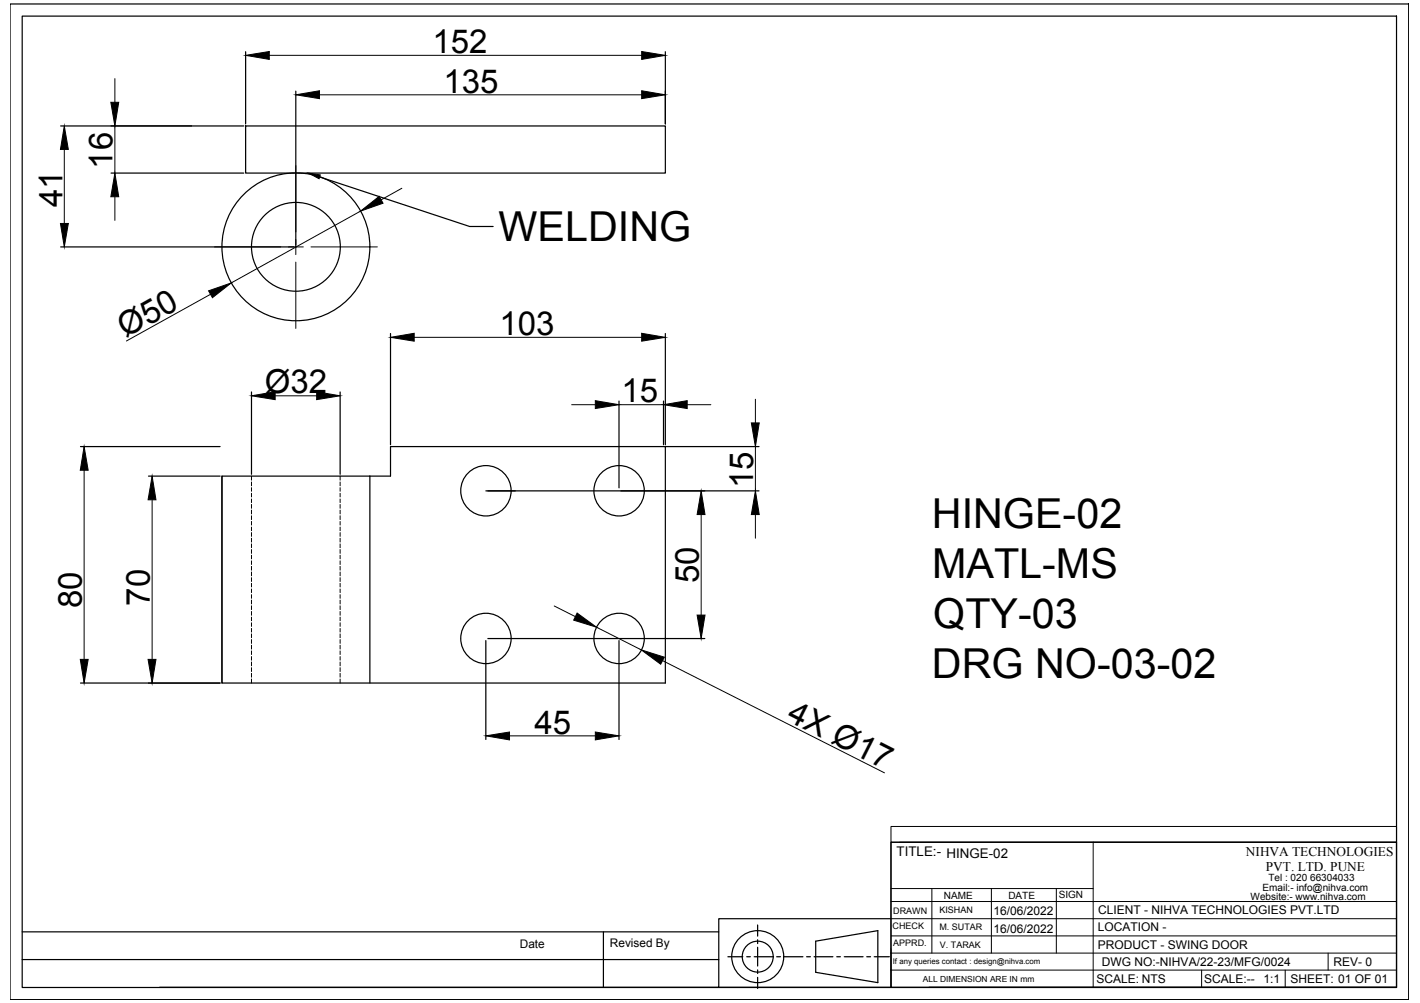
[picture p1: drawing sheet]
<svg xmlns="http://www.w3.org/2000/svg" width="297mm" height="210mm" viewBox="0 0 297 210" stroke-linecap="round" stroke-linejoin="round" font-family="sans-serif">
<!-- layer: 0 -->
<g fill="none" stroke="#000" stroke-width=".25">
<path d="M2.1 .8h292.6v208.4h-292.6zM4.6 3.4h287.5v203.3h-287.5zM51.4 10.8v15.1M61.9 19.1v32.2M139.2 10.8v15.1M12.7 26.4h38.3M23.2 36.2h27.8M51.4 26.4h87.8v9.8h-87.8zM66.9 37l31.3 10.4h5M12.7 51.7h48.8M81.7 69.8v23.3M139.2 69.8v23.3"/>
<path d="M16.8 93.5h29.2M31.1 99.6h14.9M46.4 99.6h35.3v-6.1h57.5v49.4h-92.8zM46.4 99.6v43.3M52.6 82v17.3M71.1 82v17.3M77.4 99.6v43.3M129.5 83.9v18.2M138.8 83.9v9.2M139.2 93.5h19.6M101.6 102.7h57.2M101.6 134.1v20.7"/>
<path d="M102.1 133.6h45.3M129.5 134.1v20.7M16.8 142.9h29.2M186.4 176.3h105.7v30.3h-105.7zM4.6 195h145.8M126.2 195v11.7M158.5 193.6v2.3M158.5 196.7v.8M158.5 198.2v4M170.6 197l13-2.2v10.8l-13-2.1zM186.4 192.3h-36v14.3h-117M4.6 200.8h145.8"/>
<path d="M150.4 206.6h36M152.3 200.2h3.1M156.2 200.2h.8M157.8 200.2h3.9M158.5 203v.7M158.5 204.5v2.4M162.5 200.2h.8M164 200.2h4M168.7 200.2h.8M170.3 200.2h3.9M175 200.2h.8M176.6 200.2h3.9"/>
<path d="M181.3 200.2h.8M182.9 200.2h3.1M194.3 206.6h97.8"/>
<circle cx="61.9" cy="51.7" r="15.5"/>
<circle cx="61.9" cy="51.7" r="9.3"/>
<circle cx="101.6" cy="102.7" r="5.3"/>
<circle cx="129.5" cy="102.7" r="5.3"/>
<circle cx="101.6" cy="133.6" r="5.3"/>
<circle cx="129.5" cy="133.6" r="5.3"/>
<circle cx="158.5" cy="200.2" r="5.4"/>
<circle cx="158.5" cy="200.2" r="3.2"/>
</g>
<g fill="none" stroke="#000" stroke-width=".21">
<path d="M24 16.5v4.9M56.3 11.6h77.9M66.8 19.8h67.4M13.4 31.3v15.5M24 26.4v9.8M61.9 34.7v13.8M84.1 39.4l-4.4 2.4M24 41.2v4.9M44.9 51.7h13.8M61.9 50.1v1.6h-1.6M61.9 54.8v13.9M63.4 51.7h-1.5v1.6"/>
<path d="M65.1 51.7h13.8M75.4 44.2l-27 15M44.1 61.6l-17.7 9.8M86.6 70.6h47.6M17.6 98.4v39.6M52.6 99.6v.9M57.6 82.8h8.6M71.1 99.6v.9M119.6 84.7h4.9M129.5 84.7h9.3M143.7 84.7h5M158 83.6v4.9"/>
<path d="M158 93.5v9.2M31.8 104.6v33.4M52.6 100.9v.8M52.6 102.1v.7M52.6 103.2v.8M52.6 104.4v.8M52.6 105.6v.8M52.6 106.8v.8M52.6 107.9v.8M52.6 109.1v.8M52.6 110.3v.8M52.6 111.4v.9"/>
<path d="M52.6 112.6v.8M52.6 113.8v.8M52.6 115v.8M52.6 116.2v.8M52.6 117.4v.7M52.6 118.5v.8M52.6 119.7v.8M71.1 100.9v.8M71.1 102.1v.7M71.1 103.2v.8M71.1 104.4v.8M71.1 105.6v.8"/>
<path d="M71.1 106.8v.8M71.1 107.9v.8M71.1 109.1v.8M71.1 110.3v.8M71.1 111.4v.9M71.1 112.6v.8M71.1 113.8v.8M71.1 115v.8M71.1 116.2v.8M71.1 117.4v.7M71.1 118.5v.8M71.1 119.7v.8"/>
<path d="M146.7 107.7v21M158 107.7v4.9M52.6 120.9v.8M52.6 122.1v.7M52.6 123.3v.7M52.6 124.4v.8M52.6 125.6v.8M52.6 126.8v.8M52.6 128v.8M52.6 129.1v.8M52.6 130.3v.8M52.6 131.5v.8"/>
<path d="M52.6 132.7v.8M52.6 133.8v.8M52.6 135v.8M52.6 136.2v.8M52.6 137.4v.8M52.6 138.5v.8M52.6 139.7v.8M71.1 120.9v.8M71.1 122.1v.7M71.1 123.3v.7M71.1 124.4v.8M71.1 125.6v.8"/>
<path d="M71.1 126.8v.8M71.1 128v.8M71.1 129.1v.8M71.1 130.3v.8M71.1 131.5v.8M71.1 132.7v.8M71.1 133.8v.8M71.1 135v.8M71.1 136.2v.8M71.1 137.4v.8M71.1 138.5v.8M71.1 139.7v.8"/>
<path d="M115.9 126.8l4.5 2.3M124.8 131.3l9.3 4.7M138.6 138.2l46.4 23.5M52.6 140.9v.8M52.6 142.1v.8M71.1 140.9v.8M71.1 142.1v.8M106.6 154h17.9M186.4 173h105.7v3.3h-105.7zM186.4 176.3v30.3M188.2 176.3h103.9M228.7 176.3v30.3"/>
<path d="M186.4 199.5h105.7M186.4 195.9h105.7M186.4 192.3h105.7M186.4 188.7h105.7M186.4 186h42.3M194.9 186v13.5M207.4 186v13.5M221 186v13.5M277.8 199.5v3.5M186.4 203h105.7M251.4 203v3.6M268.8 203v3.6"/>
</g>
<g fill="#000" stroke="#000" stroke-width=".21">
<path d="M51.4 11.6l4.9-.8v1.6zM61.9 19.8l4.9-.8v1.6zM134.2 19l5 .8-5 .8zM134.2 10.8l5 .8-5 .8zM13.4 26.4l.9 4.9h-1.7zM23.2 21.4h1.6l-.8 5zM64.5 36.2l2.5 .4-.3 .8zM12.6 46.8h1.7l-.9 4.9zM24 36.2l.8 5h-1.6zM75.4 44.2l3.9-3.1 .8 1.4zM43.6 60.9l4.8-1.7-4 3.1zM81.7 70.6l4.9-.8v1.6z"/>
<path d="M134.2 69.8l5 .8-5 .8zM17.6 93.5l.8 4.9h-1.6zM52.6 82.8l5-.8v1.6zM66.2 82l4.9 .8-4.9 .8zM124.5 83.8l5 .9-5 .8zM138.8 84.7l4.9-.9v1.7zM157.2 88.5h1.6l-.8 5zM31.8 99.6l.8 5h-1.6zM146.7 102.7l.8 5h-1.7zM158 102.7l.8 5h-1.6zM16.8 138h1.6l-.8 4.9zM31 138h1.6l-.8 4.9z"/>
<path d="M120.7 128.3l4.1 3-4.8-1.5zM134.1 136l4.9 1.5-.8 1.5zM145.8 128.7h1.7l-.8 4.9zM101.6 154l5-.8v1.6zM124.5 153.2l5 .8-5 .8z"/>
</g>
<g font-size="8.6">
<text x="104.3" y="50.5">WELDING</text>
<text x="194.9" y="110.6">HINGE-02</text>
<text x="195" y="121">MATL-MS</text>
<text x="195.2" y="131.4">QTY-03</text>
<text x="194.9" y="141.8">DRG NO-03-02</text>
</g>
<g font-size="6.9">
<text x="90.5" y="11.1">152</text>
<text x="92.8" y="19.4">135</text>
<text x="23.6" y="35.3" transform="rotate(-90 23.6 35.3)">16</text>
<text x="13.1" y="43.4" transform="rotate(-90 13.1 43.4)">41</text>
<text x="26.3" y="70.8" transform="rotate(-29 26.3 70.8)">Ø50</text>
<text x="104.5" y="70.1">103</text>
<text x="55.4" y="82.2">Ø32</text>
<text x="130" y="84.2">15</text>
<text x="157.6" y="102.2" transform="rotate(-90 157.6 102.2)">15</text>
<text x="146.2" y="122" transform="rotate(-90 146.2 122)">50</text>
<text x="17.1" y="127.3" transform="rotate(-90 17.1 127.3)">80</text>
<text x="31.4" y="126.7" transform="rotate(-90 31.4 126.7)">70</text>
<text x="111.8" y="153.5">45</text>
<text x="164.3" y="150.6" transform="rotate(27 164.3 150.6)">4X Ø17</text>
</g>
<g font-size="2.8">
<text x="187.6" y="179.2">TITLE:- HINGE-02</text>
<text x="260.6" y="179.1">NIHVA TECHNOLOGIES</text>
<text x="264.8" y="182.3">PVT. LTD. PUNE</text>
</g>
<g font-size="2.5">
<text x="207.8" y="191.6">16/06/2022</text>
<text x="229.7" y="191.3">CLIENT - NIHVA TECHNOLOGIES PVT.LTD</text>
<text x="207.8" y="195.2">16/06/2022</text>
<text x="229.6" y="194.9">LOCATION -</text>
<text x="108.7" y="198.5">Date</text>
<text x="127.6" y="198.2">Revised By</text>
<text x="229.6" y="198.5">PRODUCT - SWING DOOR</text>
<text x="230.5" y="202.1">DWG NO:-NIHVA/22-23/MFG/0024</text>
<text x="279" y="202.1">REV- 0</text>
<text x="229.3" y="205.7">SCALE: NTS</text>
<text x="251.9" y="205.7">SCALE:--</text>
<text x="264.3" y="205.7">1:1</text>
<text x="269.9" y="205.7">SHEET: 01 OF 01</text>
</g>
<g font-size="2.1">
<text x="265.3" y="184.4">Tel : 020 66304033</text>
<text x="197.4" y="188.1">NAME</text>
<text x="210.9" y="188.2">DATE</text>
<text x="221.5" y="188">SIGN</text>
<text x="261.6" y="188.4">Website:- www.nihva.com</text>
<text x="264.1" y="186.5">Email:- info@nihva.com</text>
</g>
<g font-size="1.9">
<text x="186.8" y="191.2">DRAWN</text>
<text x="196.5" y="191.1">KISHAN</text>
<text x="186.7" y="194.4">CHECK</text>
<text x="186.8" y="198">APPRD.</text>
<text x="196.5" y="194.7">M. SUTAR</text>
<text x="196.6" y="198.3">V. TARAK</text>
</g>
<text font-size="1.8" x="193" y="205.4">ALL DIMENSION ARE IN mm</text>
<text font-size="1.6" x="186.8" y="201.7">If any queries contact : design@nihva.com</text>
</svg>
